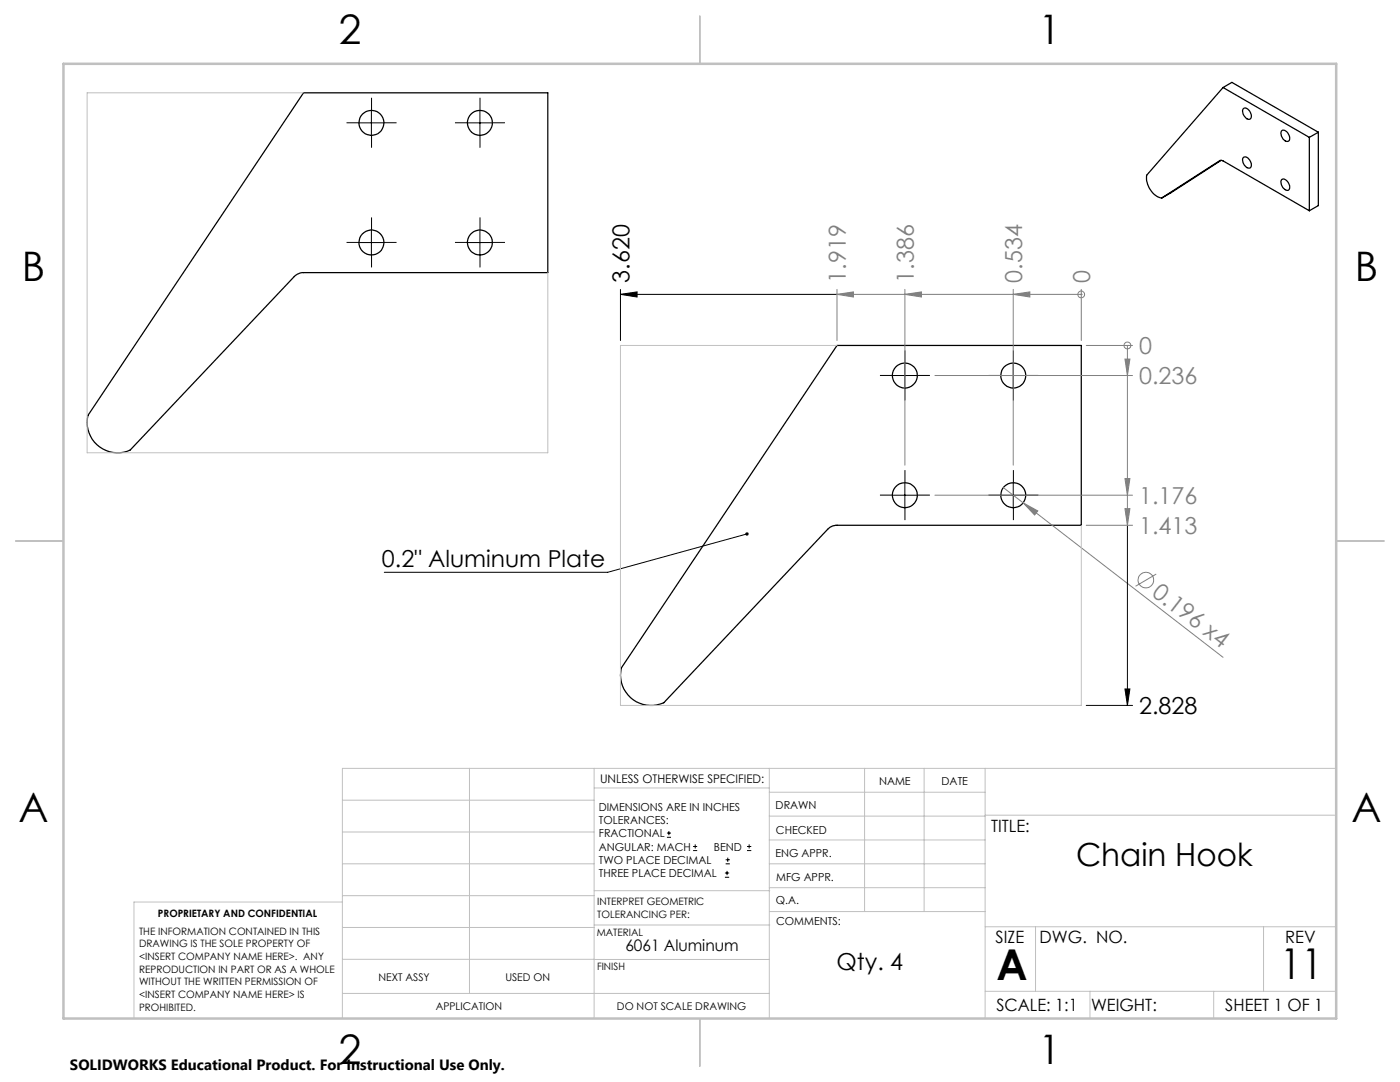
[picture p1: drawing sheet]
<svg xmlns="http://www.w3.org/2000/svg" width="279mm" height="216mm" viewBox="0 0 279 216" stroke-linecap="round" stroke-linejoin="round" font-family="sans-serif">
<g fill="none" stroke="#000" stroke-width=".25">
<path d="M60.6 18.5h48.7v35.9h-48.7a2.71 2.71 0 0 0-1.9 .8l-32.7 34.6a6.1 6.1 0 0 1-6.4-.8 6.1 6.1 0 0 1-2-6.1zM244.1 17.5l-15.3 17.5a4.3 4.3 0 0 0 3 4.5M244.1 17.5l17.2 9.9M244.1 17.5l1.8-1.1 17.2 10M243.4 32.1h.7l17.2 10M243.4 32.1l-11.6 7.4M243.5 32l-.1 .1M243.7 32l-11.9 7.5M248 21.8a.79 .79 0 0 1 1.4 .4 1.05 1.05 0 0 1-.1 1.6 1.69 1.69 0 0 1-1.3-2zM248.2 31.4a1.46 1.46 0 0 1 1.4 2.1 1.42 1.42 0 0 1-1.4-2.1zM255.8 26.1a1.2 1.2 0 0 1 1.5 1.1 .67 .67 0 0 1-.1 1 .67 .67 0 0 1-1-.3 1.69 1.69 0 0 1-.4-1.8zM255.9 35.8a1.43 1.43 0 0 1 1.2 2.2 1.49 1.49 0 0 1-1.2-2.2z"/>
<path d="M261.3 27.4v14.7M263.1 26.4l-1.8 1M263.1 26.4v14.6l-1.8 1.1M167 68.9h48.8v35.9h-48.8a2.54 2.54 0 0 0-1.8 .8l-32.7 34.6a6.1 6.1 0 0 1-6.4-.8 6.1 6.1 0 0 1-2.1-6.1z"/>
<circle cx="74.1" cy="24.5" r="2.5"/>
<circle cx="95.8" cy="24.5" r="2.5"/>
<circle cx="74.1" cy="48.4" r="2.49"/>
<circle cx="95.8" cy="48.4" r="2.49"/>
<circle cx="180.6" cy="74.9" r="2.5"/>
<circle cx="202.2" cy="74.9" r="2.5"/>
<circle cx="180.6" cy="98.8" r="2.5"/>
<circle cx="202.2" cy="98.8" r="2.5"/>
</g>
<g fill="none" stroke="#808080" stroke-width=".2">
<path d="M167 58.7l3.3-.5v1.1zM167 58.7h48.8M167 57.7v10.2M180.6 58.7l3.3-.5v1.1zM180.6 57.7v35.1M202.2 58.7l3.3-.5v1.1zM202.2 57.7v35.1M215.8 58.7h.1M215.8 57.7v10.2M186.6 74.9h39.4M216.8 68.9h9.2M224.5 71.6h1l-.5 3.3z"/>
<path d="M225 68.9h.1M225 68.9v35.9M186.6 98.8h39.4M200.2 97.3l4 3M224.5 95.5h1l-.5 3.3zM204.2 100.3l2.9 1.7-.6 .8zM204.2 100.3l39.9 30.9M216.8 104.8h9.2M224.5 101.5h1l-.5 3.3zM230.8 114.5l-4.2 2.5"/>
<circle cx="215.8" cy="58.8" r=".68"/>
<circle cx="225" cy="68.9" r=".69"/>
<circle cx="228.7" cy="115.8" r="1.56"/>
</g>
<g fill="none" stroke="#000" stroke-width=".2">
<path d="M71.6 24.5h5M74.1 22v5M93.3 24.5h5M95.8 22v5M71.6 48.4h5M74.1 45.9v5M93.3 48.4h5M95.8 45.9v5M123.8 58.7l3.3-.5v1.1zM123.8 57.7v10.2M123.8 58.7h43.2M178.1 74.9h5"/>
<path d="M180.6 72.4v5M199.7 74.9h5M202.2 72.4v5M178.1 98.8h5M180.6 96.3v5M199.7 98.8h5M202.2 96.3v5M149.1 106.5l-27.8 7.7h-44.6M225 104.8v36M224.5 137.5h1l-.5 3.3zM216.8 140.8h9.2M133.1 167.1h.8"/>
<path d="M133.1 166.2h.8M133.5 165.8v.9M138.3 169.7h.8M138.3 168.9h.8M138.7 168.5v.8M144.7 175h.8M144.7 174.2h.8M144.8 172.4h.9M144.8 171.6h.9M145.1 173.8v.8M145.2 171.1v.9M149.1 169.7h.8"/>
<path d="M149.1 168.9h.8M149.5 168.5v.8"/>
</g>
<g fill="none" stroke="#000" stroke-width=".2" stroke-dasharray="15.2 1.3 1.3 1.3" stroke-linecap="butt">
<path d="M71.6 24.5h-2.4M74.1 22v-2.5M74.1 27v2.5M76.6 24.5h2.5M93.3 24.5h-2.5M95.8 22v-2.5M95.8 27v2.5M98.3 24.5h2.5M71.6 48.4h-2.4M74.1 45.9v-2.5M74.1 50.9v2.5M76.6 48.4h2.5"/>
<path d="M93.3 48.4h-2.5M95.8 45.9v-2.5M95.8 50.9v2.5M98.3 48.4h2.5M178.1 74.9h-2.5M180.6 72.4v-2.5M180.6 77.4v2.5M183.1 74.9h2.5M199.7 74.9h-2.4M202.2 72.4v-2.5M202.2 77.4v2.5M204.7 74.9h2.5"/>
<path d="M178.1 98.8h-2.5M180.6 96.3v-2.5M183.1 98.8h2.5M199.7 98.8h-2.4M202.2 96.3v-2.5M204.7 98.8h2.5M180.6 101.3v2.5M202.2 101.3v2.5"/>
</g>
<g fill="none" stroke="#c0c0c0" stroke-width=".2">
<path d="M60.6 18.5h-43.2v71.8h91.9v-35.9M167 68.9h-43.2v71.9h92v-36M68.3 159.7h50.3M93.7 153.3v44.9M118.6 153.3v49.9M118.6 157.2h34.9M153.5 153.3v49.9M153.5 158.1h43.1M172.5 153.3v28.6M184.4 153.3v28.6M196.6 153.3v49.9M266.7 153.3h-198.4v49.9"/>
<path d="M68.3 178.7h50.3M68.3 172.4h50.3M68.3 166h50.3M68.3 180h-41.6v23.2M118.6 177.7h35M153.5 167.6h43.1M153.5 162.8h43.1M153.5 172.4h43.1M153.5 177.1h43.1M196.6 162.7h70.1M68.3 198.2h85.2M68.3 191.4l85.2 .1"/>
<path d="M68.3 185.1h50.3M118.6 184.6h35M153.6 181.9h43M196.6 197.8h70.1M196.6 184.9h70.1M206.7 184.9v12.9M217.5 197.8v5.4M242.2 197.8v5.4M252.2 184.9v12.9"/>
</g>
<path d="M139.7 3.2v9.5M3.1 107.9h9.6M266.7 107.9h9.5M139.7 203.2v9.6" fill="none" stroke="#c0c0c0" stroke-width=".25"/>
<path d="M12.7 12.7h254v190.5h-254z" fill="none" stroke="#c0c0c0" stroke-width=".5"/>
<path d="M148.8 106.3a.35 .35 0 0 1 .6 .2h-.3h.3a.35 .35 0 0 1-.4 .4 .35 .35 0 0 1-.2-.6z" fill="#000"/>
<path d="M204.2 100.3l2.9 1.7-.6 .8z" fill="#808080"/>
<path d="M123.8 58.7l3.3-.5v1.1zM224.5 137.5h1l-.5 3.3z" fill="#000"/>
<g fill="#808080">
<path d="M224.5 71.6h1l-.5 3.3zM224.5 95.5h1l-.5 3.3zM224.5 101.5h1l-.5 3.3z"/>
<path d="M202.2 58.7l3.3-.5v1.1zM180.6 58.7l3.3-.5v1.1zM167 58.7l3.3-.5v1.1z"/>
</g>
<g font-size="8.5">
<text x="198.9" y="195.5">A</text>
<text x="255.5" y="195.4">11</text>
</g>
<g font-size="8.1">
<text x="67.6" y="8.9">2</text>
<text x="207.3" y="8.9">1</text>
<text x="4.4" y="56.2">B</text>
<text x="270.4" y="56.2">B</text>
<text x="3.7" y="164.1">A</text>
<text x="269.7" y="164.1">A</text>
<text x="67.6" y="212.4">2</text>
<text x="207.3" y="212.4">1</text>
</g>
<text font-size="6.3" x="214.8" y="172.9">Chain Hook</text>
<g font-size="4.7">
<text x="125.6" y="56.4" transform="rotate(-90 125.6 56.4)">3.620</text>
<text x="76.2" y="113.1">0.2&quot; Aluminum Plate</text>
<text x="227.3" y="142.5">2.828</text>
<text x="166.9" y="193.5">Qty. 4</text>
</g>
<g font-size="4.7" fill="#808080">
<text x="168.8" y="56.4" transform="rotate(-90 168.8 56.4)">1.919</text>
<text x="182.4" y="56.4" transform="rotate(-90 182.4 56.4)">1.386</text>
<text x="204" y="56.4" transform="rotate(-90 204 56.4)">0.534</text>
<text x="217.6" y="56.4" transform="rotate(-90 217.6 56.4)">0</text>
<text x="227.3" y="70.7">0</text>
<text x="227.3" y="76.7">0.236</text>
<text x="227.3" y="100.6">1.176</text>
<text x="227.3" y="106.6">1.413</text>
<text x="229.7" y="118.7" transform="rotate(38 229.7 118.7)">0.196 x4</text>
</g>
<g font-size="3.4">
<text x="197.8" y="166">TITLE:</text>
<text x="198.7" y="188.1">SIZE</text>
<text x="207.5" y="188.1">DWG. NO.</text>
<text x="256.5" y="188.2">REV</text>
<text x="198.8" y="201.7">SCALE: 1:1</text>
<text x="217.7" y="201.8">WEIGHT:</text>
<text x="244.5" y="201.7">SHEET 1 OF 1</text>
</g>
<text font-size="3.2" x="124.8" y="189.8">6061 Aluminum</text>
<text font-size="3" x="14" y="213.5">SOLIDWORKS Educational Product. For Instructional Use Only.</text>
<text font-size="2.4" x="119.8" y="156.2">UNLESS OTHERWISE SPECIFIED:</text>
<g font-size="2.2">
<text x="119.5" y="161.8">DIMENSIONS ARE IN INCHES</text>
<text x="154.8" y="161.4">DRAWN</text>
<text x="175.4" y="156.6">NAME</text>
<text x="187.9" y="156.7">DATE</text>
<text x="119.5" y="164.4">TOLERANCES:</text>
<text x="119.5" y="167.1">FRACTIONAL</text>
<text x="154.9" y="166.3">CHECKED</text>
<text x="119.5" y="169.7">ANGULAR: MACH</text>
<text x="119.5" y="172.4">TWO PLACE DECIMAL</text>
<text x="142.5" y="169.7">BEND</text>
<text x="154.8" y="171">ENG APPR.</text>
<text x="119.5" y="175">THREE PLACE DECIMAL</text>
<text x="154.9" y="175.7">MFG APPR.</text>
<text x="154.9" y="180.4">Q.A.</text>
<text x="154.9" y="184.6">COMMENTS:</text>
</g>
<g font-size="2.1">
<text x="75.5" y="195.7">NEXT ASSY</text>
<text x="100.9" y="195.7">USED ON</text>
<text x="86.9" y="201.5">APPLICATION</text>
<text x="123.1" y="201.6">DO NOT SCALE DRAWING</text>
</g>
<g font-size="2">
<text x="31.5" y="182.9">PROPRIETARY AND CONFIDENTIAL</text>
<text x="119.2" y="180.6">INTERPRET GEOMETRIC</text>
<text x="119.2" y="183.1">TOLERANCING PER:</text>
<text x="27.8" y="186.5">THE INFORMATION CONTAINED IN THIS</text>
<text x="27.8" y="189">DRAWING IS THE SOLE PROPERTY OF</text>
<text x="27.8" y="191.6">&lt;INSERT COMPANY NAME HERE&gt;. ANY</text>
<text x="119.1" y="186.7">MATERIAL</text>
<text x="27.8" y="194.1">REPRODUCTION IN PART OR AS A WHOLE</text>
<text x="27.8" y="196.6">WITHOUT THE WRITTEN PERMISSION OF</text>
<text x="119.1" y="193.5">FINISH</text>
<text x="27.8" y="199.1">&lt;INSERT COMPANY NAME HERE&gt; IS</text>
<text x="27.8" y="201.7">PROHIBITED.</text>
</g>
</svg>
